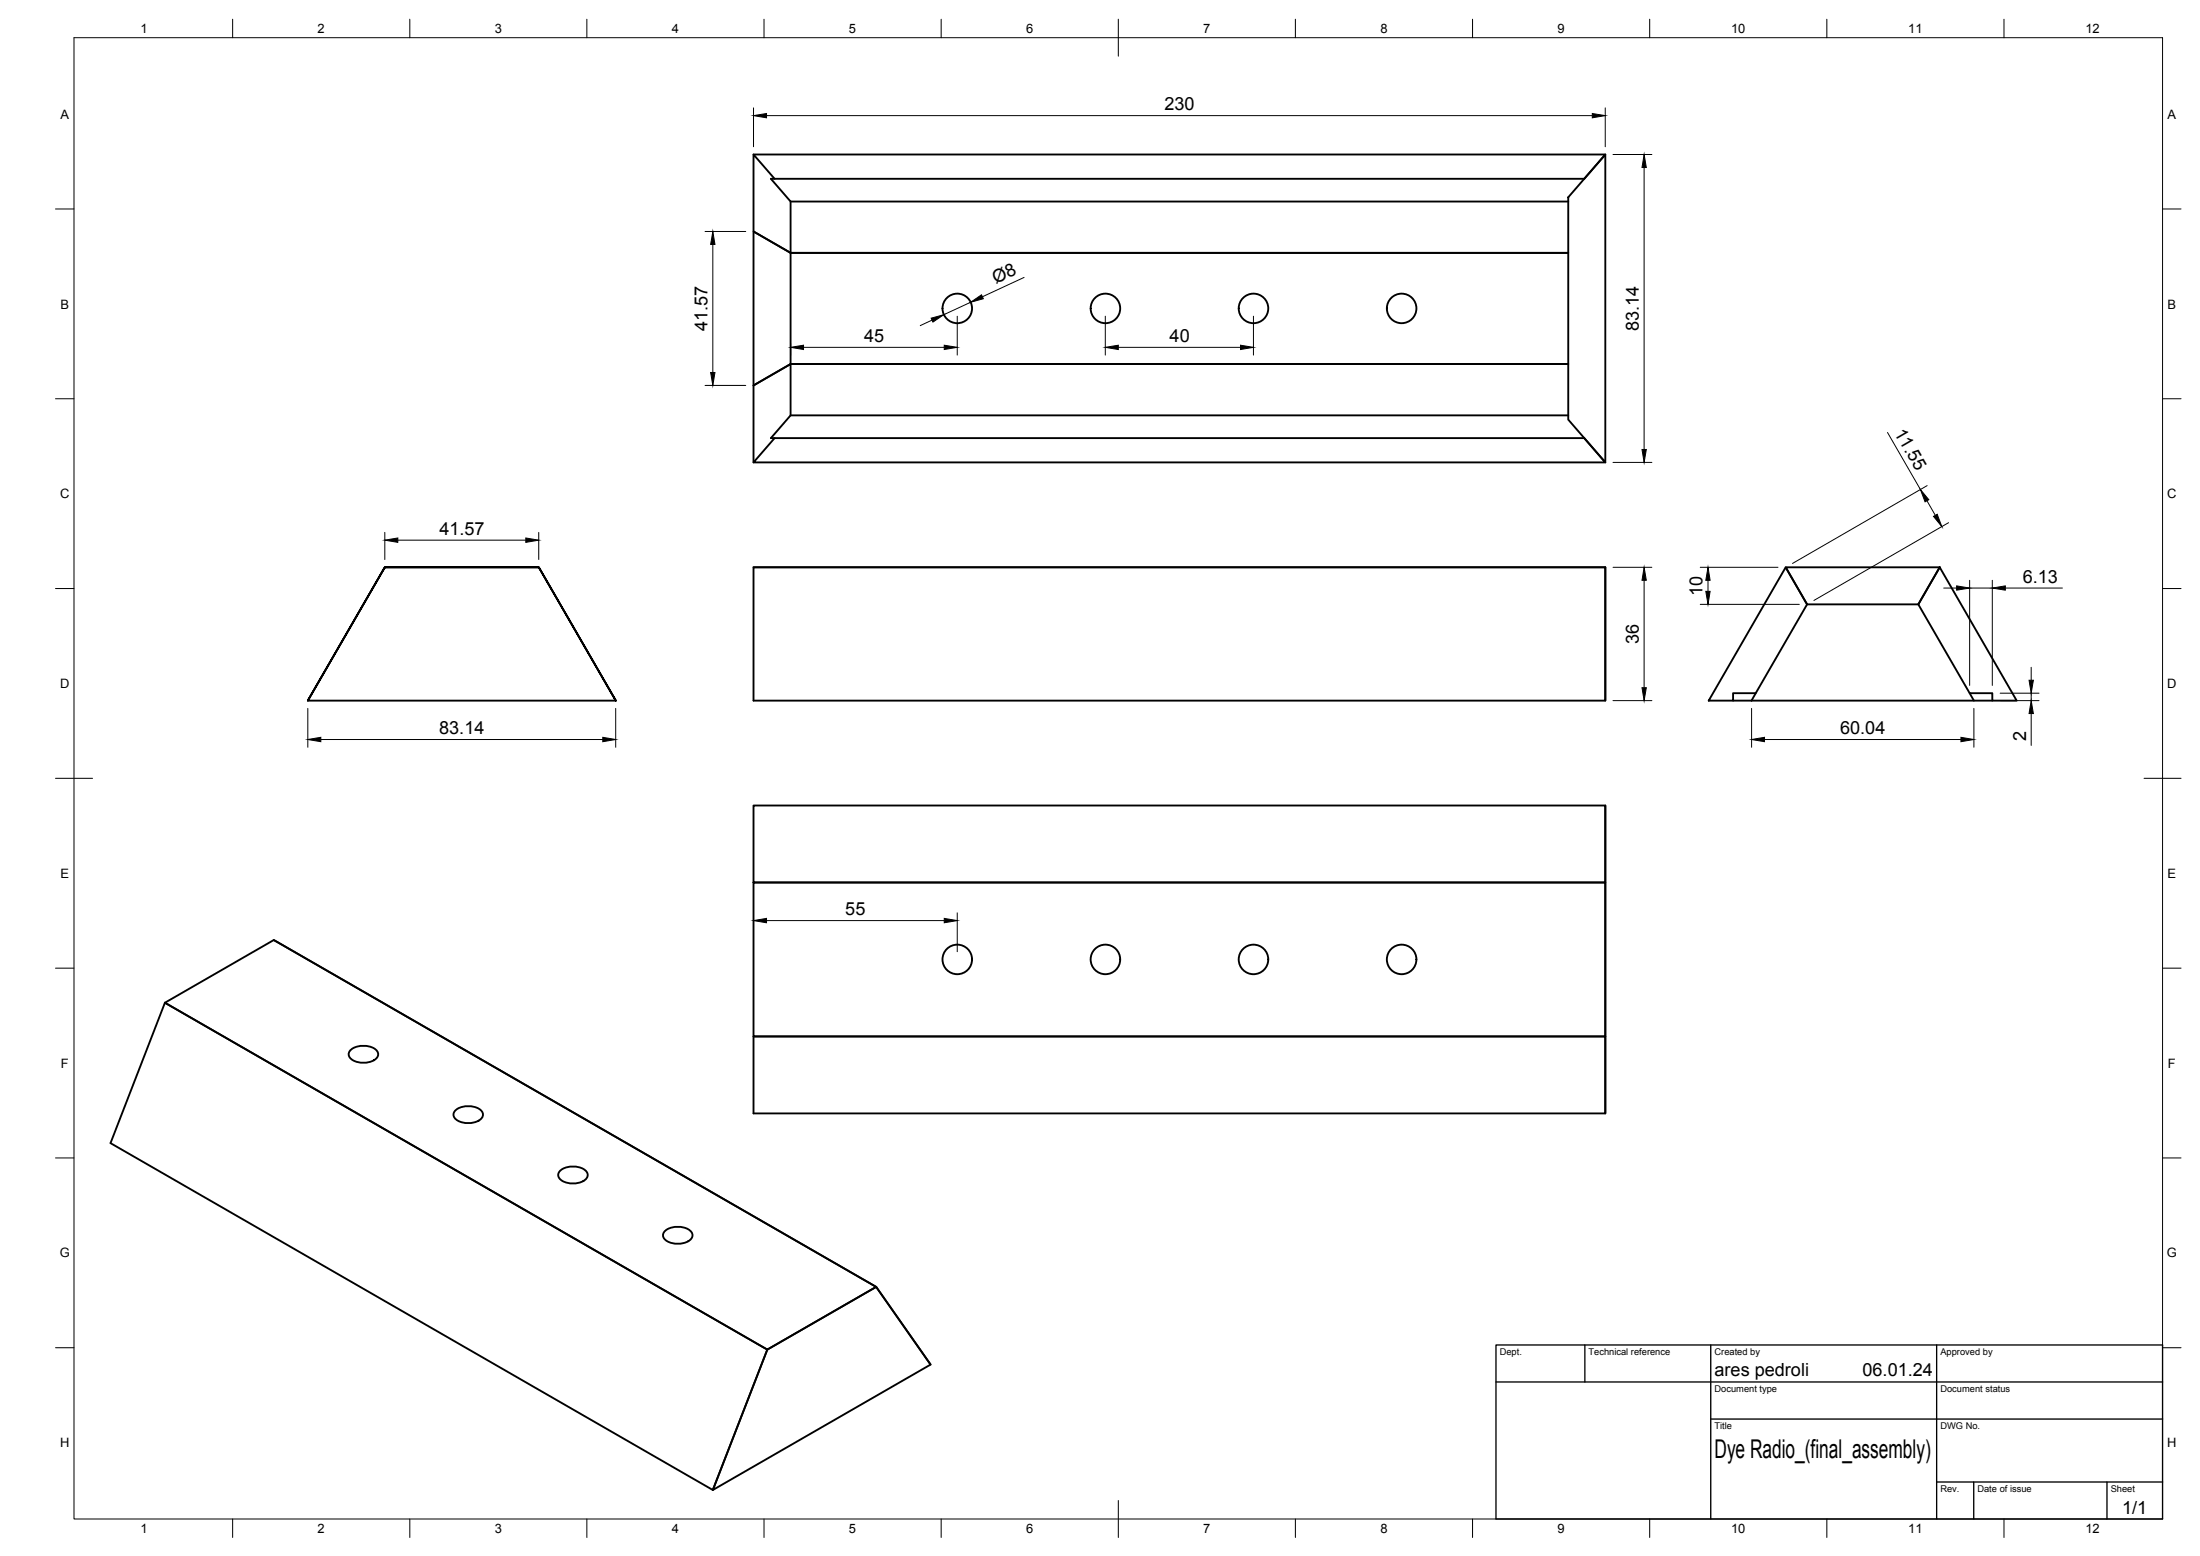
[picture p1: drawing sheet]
<svg xmlns="http://www.w3.org/2000/svg" width="594mm" height="420mm" viewBox="0 0 594 420" stroke-linecap="round" stroke-linejoin="round" font-family="sans-serif">
<!-- layer: Visible -->
<g fill="none" stroke="#000" stroke-width=".51">
<path d="M203.5 41.7h230l-5.7 6.6h-219.6l5.3 6.1h210M209.2 48.3l-5.7-6.6v20.8l10 5.8-10-5.8v41.6l10-5.8h210h-210v-30h210h-210v-13.9M433.5 41.7v83.2l-10-11.6v-60zM213.5 112.2v-13.9l-10 5.8v20.8M423.5 112.2h-210l-5.3 6.1h219.6l5.7 6.6h-230l5.7-6.6M203.5 153.2h230v36h-230v-36h230v36M482.2 153.2h41.6l-5.8 10h-30zM482.2 153.2l5.8 10-13.9 24h-6.1v2h-6.6zM523.8 153.2l20.8 36h-6.6v-2h-6.1l-13.9-24zM83.1 189.2l20.8-36h41.6l20.8 36-20.8-36h-41.6l-20.8 36h83.2M468 189.2h5M473 189.2h65"/>
<path d="M474.1 187.2l-1.1 2M531.9 187.2l1.1 2M203.5 217.5h230v20.8h-230zM433.5 217.5v83.2M203.5 238.3h230v41.6h-230zM73.9 253.8l162.7 93.7 14.7 21-58.8 33.8 14.7-37.9 29.4-16.9 14.7 21M44.5 270.8l29.4-17 162.7 93.7-29.4 16.9zM44.5 270.8l162.7 93.6-14.7 37.9-162.7-93.6zM203.5 279.9h230v20.8h-230zM94.7 283.5a5.6 5.6 0 0 1 7.2 .4 1.93 1.93 0 0 1-1.6 2.7 5.6 5.6 0 0 1-5.9-1.2 1.5 1.5 0 0 1 .3-1.9zM123 299.8a5.6 5.6 0 0 1 7.2 .4 1.93 1.93 0 0 1-1.6 2.7 5.6 5.6 0 0 1-5.9-1.2 1.5 1.5 0 0 1 .3-1.9zM151.3 316.1a5.6 5.6 0 0 1 7.2 .4 1.93 1.93 0 0 1-1.6 2.7 5.6 5.6 0 0 1-6-1.2 1.5 1.5 0 0 1 .4-1.9z"/>
<path d="M179.6 332.3a5.6 5.6 0 0 1 7.2 .5 1.93 1.93 0 0 1-1.6 2.7 5.6 5.6 0 0 1-6-1.2 1.5 1.5 0 0 1 .4-2z"/>
<circle cx="258.5" cy="83.3" r="4"/>
<circle cx="298.5" cy="83.3" r="4"/>
<circle cx="338.5" cy="83.3" r="4"/>
<circle cx="378.5" cy="83.3" r="4"/>
<circle cx="258.5" cy="259.1" r="4"/>
<circle cx="298.5" cy="259.1" r="4"/>
<circle cx="338.5" cy="259.1" r="4"/>
<circle cx="378.5" cy="259.1" r="4"/>
</g>
<!-- layer: BORDER -->
<g fill="none" stroke="#000" stroke-width=".27">
<path d="M20 10.2h564v400h-564zM62.8 5.2v5M110.7 5.2v5M158.5 5.2v5M206.3 5.2v5M254.1 5.2v5M302 5.2v10M349.8 5.2v5M397.6 5.2v5M445.5 5.2v5M493.3 5.2v5M541.1 5.2v5"/>
<path d="M15 56.4h5M584 56.4h5M15 107.7h5M584 107.7h5M15 158.9h5M584 158.9h5M15 210.2h10M579 210.2h10M15 261.4h5M584 261.4h5M15 312.7h5M584 312.7h5"/>
<path d="M15 363.9h5M584 363.9h5M62.8 410.2v5M110.7 410.2v5M158.5 410.2v5M206.3 410.2v5M254.1 410.2v5M302 405.2v10M349.8 410.2v5M397.6 410.2v5M445.5 410.2v5M493.3 410.2v5"/>
<path d="M541.1 410.2v5"/>
</g>
<!-- layer: TITLEBLOCK -->
<path d="M404 363.2h180v47h-180zM404 373.2h180M428 363.2v10M462 363.2v47M523 363.2v47M462 383.2h122M523 400.2h61M533 400.2v10M569 400.2v10" fill="none" stroke="#000" stroke-width=".36"/>
<!-- layer: FD_Dimensions -->
<g fill="none" stroke="#000" stroke-width=".27">
<path d="M203.5 29.1v10.5M207 31.2h223M433.5 29.1v10.5M435.6 41.7h10.5M444 45.2v76.2M190.4 62.5h11M192.5 66v34.6M276.5 74.9l-11.2 5.2M213.5 92.7v3.2M217 93.8h38M251.7 86.4l-3.2 1.5M258.5 85.4v10.5"/>
<path d="M262.1 81.6l-7.3 3.4M298.5 85.4v10.5M302 93.8h33M338.5 85.4v10.5M190.4 104.1h11M509.7 116.8l8.9 15.4M435.6 124.9h10.5M520.3 135.2l2.3 3.9M520.4 131.1l-36.4 21M103.9 143.8v7.3M107.4 145.9h34.6M145.5 143.8v7.3"/>
<path d="M435.6 153.2h10.5M444 156.7v29M459.1 153.2h21M461.2 156.7v3M524.9 158.8h3.5M526.2 141.1l-36.4 21M531.9 156.7v28.4M531.9 158.8h6.1M538 156.7v28.4M541.5 158.8h15.4M459.1 163.2h26.8M83.1 191.3v10.5"/>
<path d="M86.6 199.7h76.2M166.3 191.3v10.5M435.6 189.2h10.5M473 191.3v10.5M476.5 199.7h53M533 191.3v10.5M540.1 187.2h10.5M540.1 189.2h10.5M548.5 180.2v3.5M548.5 187.2v2M548.5 192.7v8.6M203.5 246.5v3.5"/>
<path d="M207 248.6h48M258.5 246.5v10.5"/>
</g>
<g fill="#000" stroke="#000" stroke-width=".27">
<path d="M203.5 31.2l3.5-.6v1.2zM430 30.6l3.5 .6-3.5 .6zM444 41.7l.6 3.5h-1.2zM192.5 62.5l.6 3.5h-1.2zM262.1 81.6l2.9-2 .5 1.1zM213.5 93.8l3.5-.6v1.2zM251.4 85.9l3.4-.9-2.9 2zM255 93.2l3.5 .6-3.5 .6zM298.5 93.8l3.5-.6v1.2zM335 93.2l3.5 .6-3.5 .6zM191.9 100.6h1.2l-.6 3.5zM443.4 121.4h1.2l-.6 3.5z"/>
<path d="M518.6 132.2l2.2 2.7-1 .6zM522.1 139.4l1-.5 1.3 3.3zM103.9 145.9l3.5-.6v1.2zM142 145.3l3.5 .6-3.5 .6zM444 153.2l.6 3.5h-1.2zM460.6 159.7h1.2l-.6 3.5zM461.2 153.2l.6 3.5h-1.2zM528.4 158.2l3.5 .6-3.5 .6zM538 158.8l3.5-.6v1.2zM83.1 199.7l3.5-.6v1.2zM162.8 199.1l3.5 .6-3.5 .6zM443.4 185.7h1.2l-.6 3.5z"/>
<path d="M473 199.7l3.5-.6v1.2zM529.5 199.1l3.5 .6-3.5 .6zM547.9 183.7h1.2l-.6 3.5zM548.5 189.2l.6 3.5h-1.2zM203.5 248.6l3.5-.6v1.2zM255 248l3.5 .6-3.5 .6z"/>
</g>
<text font-size="7" x="463" y="393.7">Dye Radio_(final_assembly)</text>
<g font-size="4.9">
<text x="314.5" y="29.8">230</text>
<text x="268.9" y="76.8" transform="rotate(-25 268.9 76.8)">Ø8</text>
<text x="191" y="89.3" transform="rotate(-90 191 89.3)">41.57</text>
<text x="442.5" y="89.4" transform="rotate(-90 442.5 89.4)">83.14</text>
<text x="233.3" y="92.3">45</text>
<text x="315.8" y="92.3">40</text>
<text x="511.4" y="116.8" transform="rotate(60 511.4 116.8)">11.55</text>
<text x="118.7" y="144.4">41.57</text>
<text x="459.8" y="161.1" transform="rotate(-90 459.8 161.1)">10</text>
<text x="546.2" y="157.3">6.13</text>
<text x="442.5" y="173.9" transform="rotate(-90 442.5 173.9)">36</text>
<text x="118.6" y="198.2">83.14</text>
<text x="496.9" y="198.2">60.04</text>
<text x="547.1" y="200" transform="rotate(-90 547.1 200)">2</text>
<text x="228.3" y="247.1">55</text>
<text x="463" y="371.7">ares pedroli</text>
<text x="502.9" y="371.7">06.01.24</text>
<text x="573.1" y="408.8">1/1</text>
</g>
<g font-size="3.5">
<text x="37.9" y="8.9">1</text>
<text x="85.8" y="8.9">2</text>
<text x="133.6" y="8.9">3</text>
<text x="181.4" y="8.9">4</text>
<text x="229.3" y="8.9">5</text>
<text x="277.1" y="8.9">6</text>
<text x="324.9" y="8.9">7</text>
<text x="372.7" y="8.9">8</text>
<text x="420.6" y="8.9">9</text>
<text x="467.4" y="8.9">10</text>
<text x="515.3" y="8.9">11</text>
<text x="563.1" y="8.9">12</text>
<text x="16.3" y="32">A</text>
<text x="585.3" y="32">A</text>
<text x="16.3" y="83.3">B</text>
<text x="585.3" y="83.3">B</text>
<text x="16.2" y="134.6">C</text>
<text x="585.2" y="134.6">C</text>
<text x="16.2" y="185.8">D</text>
<text x="585.2" y="185.8">D</text>
<text x="16.3" y="237">E</text>
<text x="585.3" y="237">E</text>
<text x="16.4" y="288.3">F</text>
<text x="585.4" y="288.3">F</text>
<text x="16.1" y="339.6">G</text>
<text x="585.1" y="339.6">G</text>
<text x="16.2" y="390.8">H</text>
<text x="585.2" y="390.8">H</text>
<text x="37.9" y="413.9">1</text>
<text x="85.8" y="413.9">2</text>
<text x="133.6" y="413.9">3</text>
<text x="181.4" y="413.9">4</text>
<text x="229.3" y="413.9">5</text>
<text x="277.1" y="413.9">6</text>
<text x="324.9" y="413.9">7</text>
<text x="372.7" y="413.9">8</text>
<text x="420.6" y="413.9">9</text>
<text x="467.4" y="413.9">10</text>
<text x="515.3" y="413.9">11</text>
<text x="563.1" y="413.9">12</text>
</g>
<g font-size="2.5">
<text x="405" y="366">Dept.</text>
<text x="429" y="366">Technical reference</text>
<text x="463" y="366">Created by</text>
<text x="524" y="366">Approved by</text>
<text x="463" y="376">Document type</text>
<text x="524" y="376">Document status</text>
<text x="463" y="386">Title</text>
<text x="524" y="386">DWG No.</text>
<text x="524" y="403">Rev.</text>
<text x="534" y="403">Date of issue</text>
<text x="570" y="403">Sheet</text>
</g>
</svg>
